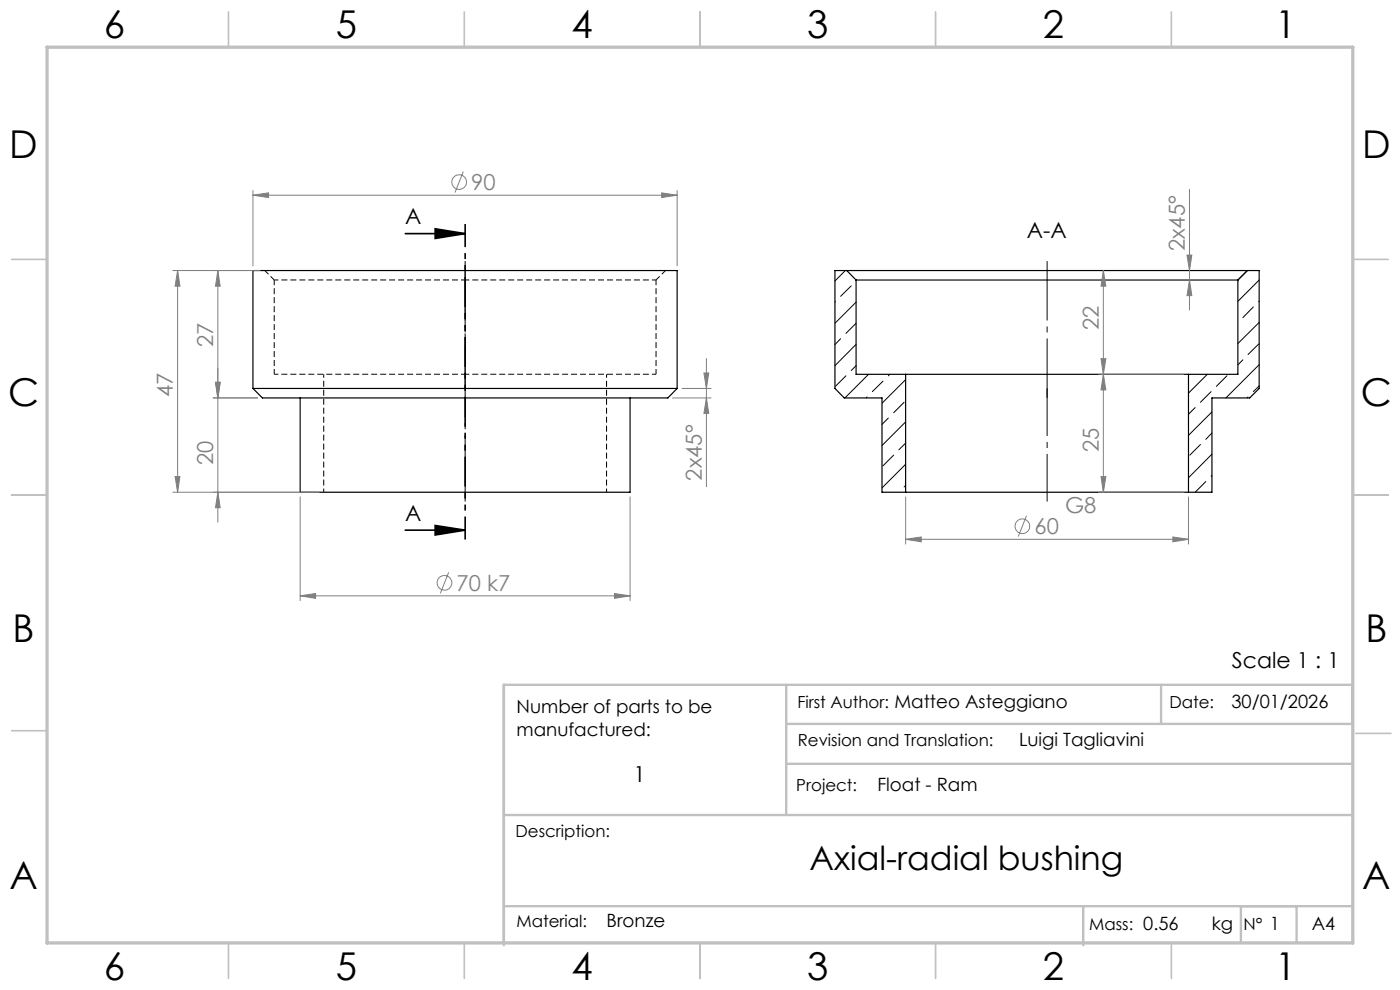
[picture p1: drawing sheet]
<svg xmlns="http://www.w3.org/2000/svg" width="297mm" height="210mm" viewBox="0 0 297 210" stroke-linecap="round" stroke-linejoin="round" font-family="sans-serif">
<path d="M58.2 59.4h40.5M98.7 59.4h40.5M98.7 79.4h-40.5M139.2 79.4h-40.5" fill="none" stroke="#000" stroke-width=".21" stroke-dasharray="1.3 .6" stroke-dashoffset=".4" stroke-linecap="butt"/>
<path d="M56.2 57.4l2 2M58.2 59.4v20M139.2 59.4l2-2M139.2 79.4v-20" fill="none" stroke="#000" stroke-width=".21" stroke-dasharray="1.3 .6" stroke-dashoffset=".2" stroke-linecap="butt"/>
<path d="M68.7 79.4v25M128.7 104.4v-25" fill="none" stroke="#000" stroke-width=".21" stroke-dasharray="1.3 .6" stroke-dashoffset=".5" stroke-linecap="butt"/>
<g fill="none" stroke="#000" stroke-width=".25">
<path d="M179.6 57.4h85M179.6 57.4h-2.5v25l2 2h8v20h5M179.6 57.4l2 2M181.6 59.4h81M181.6 59.4v20h10.5M262.6 59.4v20h-10.5M264.6 57.4h2.5v25l-2 2h-8v20h-5M264.6 57.4l-2 2M192.1 79.4h60M192.1 79.4v25M252.1 79.4v25M53.7 82.4v-25h90v25"/>
<path d="M53.7 82.4h90M53.7 82.4l2 2h86l2-2M63.7 84.4v20h70v-20M192.1 104.4h60"/>
</g>
<g fill="none" stroke="#000" stroke-width=".21">
<path d="M179.3 57.4l-2.2 2.2M264.6 57.4l-2 2M267.1 59.4l-4.5 4.5M177.2 64l-.1 .1M178.3 71.9l-1.2 1.2M179.5 79.7l-2.3 2.2M180.6 60.6l-2.3 2.3M181.6 64.1l-4.5 4.5M181.6 73.1l-4.5 4.5M181.6 68.6l-2.1 2.1M181.6 77.6l-1 1M184.3 79.4l-5.1 5"/>
<path d="M188.7 79.4l-.2 .3M256.1 79.4l-4 4M260.3 79.7l-2.2 2.2M263.7 76.3l-1.1 1.1M265.9 65.1l-2.2 2.3M267 73l-2.2 2.2M267.1 68.4l-4.5 4.5M267.1 77.4l-7 7M267.1 63.9l-.1 .1M183.9 84.2l-.1 .2M187.3 80.8l-2.2 2.3M188.5 88.7l-1.4 1.3"/>
<path d="M189.6 96.5l-2.3 2.3M191.8 85.3l-2.2 2.3M192.1 80.5l-5 5M192.1 89.5l-5 5M192.1 98.5l-5 5M192.1 94l-1.4 1.4M253.5 86.5l-1.4 1.4M254.7 94.3l-2.3 2.2M256.9 83.1l-2.2 2.2M257.1 87.4l-5 4.9M257.1 96.3l-5 5M257.1 91.9l-1.3 1.3"/>
<path d="M264.8 84.2l-.2 .2M267.1 81.9l-1.2 1.2M192.1 103l-.3 .3M255.8 102.2l-2.3 2.2M257.1 100.9l-.2 .1"/>
</g>
<g fill="none" stroke="#808080" stroke-width=".21">
<path d="M98.3 36.4l-1.8 4.4M36.7 57.4h18.5M37.7 57.4l.5 3.3h-1.1zM37.7 57.4v47M46.2 57.4l.5 3.3h-1zM46.2 57.4v53.4M53.7 41.4l3.3-.5v1zM53.7 40.4v16M53.7 41.4h90M140.4 40.9l3.3 .5-3.3 .5zM143.7 40.4v16M234.1 57.4l.5 3.3h-1z"/>
<path d="M234.1 57.4v47M251.8 54.1h1l-.5 3.3zM252.3 59.4l.5 3.3h-1zM252.3 40.2v25.5M149.3 79.1h1.1l-.5 3.3zM149.9 76.1v27.1M233.1 79.4h18M233.6 76.1h1l-.5 3.3zM234.1 79.4l.5 3.3h-1zM45.2 84.4h9.4M45.7 81.1h1l-.5 3.3zM142.7 84.4h8.1"/>
<path d="M144.7 82.4h6.1M149.9 84.4l.5 3.3h-1.1zM36.7 104.4h31M37.1 101.1h1.1l-.5 3.3zM46.2 104.4l.5 3.3h-1zM63.7 105.4v22M133.7 105.4v22M192.1 114.4l3.3-.5v1zM192.1 105.4v10M192.1 114.4h60M217.8 109.4l-1.8 4.4M233.1 104.4h18"/>
<path d="M233.6 101.1h1l-.5 3.3zM248.8 113.9l3.3 .5-3.3 .5zM252.1 105.4v10M63.7 126.4l3.3-.5v1zM63.7 126.4h70M95.2 121.4l-1.8 4.5M130.4 125.9l3.3 .5-3.3 .5z"/>
<circle cx="97.4" cy="38.6" r="1.56"/>
<circle cx="216.9" cy="111.6" r="1.56"/>
<circle cx="94.3" cy="123.6" r="1.55"/>
</g>
<path d="M86 49.6h12.7M92.3 48.5l6.4 1.1-6.4 1zM86 112.5h12.7M92.3 111.5l6.4 1-6.4 1z" fill="none" stroke="#000" stroke-width=".35"/>
<path d="M98.7 106.4v-51" fill="none" stroke="#000" stroke-width=".21" stroke-dasharray="15.2 1.3 1.3 1.3" stroke-dashoffset="1.2" stroke-linecap="butt"/>
<path d="M98.7 82.4v-25" fill="none" stroke="#000" stroke-width=".21" stroke-dasharray="15.2 1.3 1.3 1.3" stroke-dashoffset="4.6" stroke-linecap="butt"/>
<path d="M222.1 84.4v-29" fill="none" stroke="#000" stroke-width=".21" stroke-dasharray="15.2 1.3 1.3 1.3" stroke-dashoffset="2.6" stroke-linecap="butt"/>
<path d="M222.1 106.4v-24" fill="none" stroke="#000" stroke-width=".21" stroke-dasharray="15.2 1.3 1.3 1.3" stroke-dashoffset="5.1" stroke-linecap="butt"/>
<path d="M98.7 47.5v67" fill="none" stroke="#000" stroke-width=".35" stroke-dasharray="6.3 1.3 1.3 1.3 1.3 1.3" stroke-dashoffset="1.5" stroke-linecap="butt"/>
<g fill="none" stroke="#c0c0c0" stroke-width=".35">
<path d="M48.5 2.5v7.5M98.5 2.5v7.5M148.5 2.5v7.5M198.5 2.5v7.5M248.5 2.5v7.5M2.5 55h7.5M287 55h7.5M2.5 105h7.5M287 105h7.5M2.5 155h7.5M287.6 155.6h7.5M48.5 200v7.5"/>
<path d="M98.5 200v7.5M148.5 200v7.5M198.5 200v7.5M248.5 200v7.5"/>
</g>
<path d="M166.8 153.6h120.1v-8.3h-180v55.2M166.8 145.3v27.6M246.3 145.3v8.3M106.9 172.9h180M166.8 162h120.1M106.9 192.2h180M229.8 192.2v8.3M263.2 192.2v7.7M275.1 192.2v7.7" fill="none" stroke="#c0c0c0" stroke-width=".5"/>
<path d="M10 10h277v190h-277z" fill="none" stroke="#c0c0c0" stroke-width=".7"/>
<path d="M92.3 48.5l6.4 1.1-6.4 1zM92.3 111.5l6.4 1-6.4 1z" fill="#000"/>
<g fill="#808080">
<path d="M130.4 125.9l3.3 .5-3.3 .5zM63.7 126.4l3.3-.5v1z"/>
<path d="M53.7 41.4l3.3-.5v1zM140.4 40.9l3.3 .5-3.3 .5zM192.1 114.4l3.3-.5v1zM248.8 113.9l3.3 .5-3.3 .5z"/>
<path d="M46.2 104.4l.5 3.3h-1zM45.7 81.1h1l-.5 3.3zM149.9 84.4l.5 3.3h-1.1zM149.3 79.1h1.1l-.5 3.3zM233.6 76.1h1l-.5 3.3zM234.1 57.4l.5 3.3h-1zM252.3 59.4l.5 3.3h-1zM251.8 54.1h1l-.5 3.3z"/>
<path d="M37.7 57.4l.5 3.3h-1.1zM37.1 101.1h1.1l-.5 3.3zM46.2 57.4l.5 3.3h-1zM45.7 81.1h1l-.5 3.3zM234.1 79.4l.5 3.3h-1zM233.6 101.1h1l-.5 3.3z"/>
</g>
<g font-size="8.1">
<text x="22" y="8">6</text>
<text x="71.2" y="8">5</text>
<text x="121.2" y="8">4</text>
<text x="171.2" y="8">3</text>
<text x="221.2" y="8">2</text>
<text x="270.5" y="8">1</text>
<text x="2" y="33.6">D</text>
<text x="289" y="33.6">D</text>
<text x="1.7" y="86.1">C</text>
<text x="288.7" y="86.1">C</text>
<text x="2.7" y="136.1">B</text>
<text x="289.7" y="136.1">B</text>
<text x="2" y="188.6">A</text>
<text x="289" y="188.6">A</text>
<text x="22" y="208">6</text>
<text x="71.2" y="208">5</text>
<text x="121.2" y="208">4</text>
<text x="171.2" y="208">3</text>
<text x="221.2" y="208">2</text>
<text x="270.5" y="208">1</text>
</g>
<text font-size="7.1" x="171.7" y="184.5">Axial-radial bushing</text>
<g font-size="4.7" fill="#808080">
<text x="100" y="40.3">90</text>
<text x="251.3" y="53.3" transform="rotate(-90 251.3 53.3)">2x45°</text>
<text x="233.1" y="70" transform="rotate(-90 233.1 70)">22</text>
<text x="45.2" y="73.6" transform="rotate(-90 45.2 73.6)">27</text>
<text x="36.7" y="84.3" transform="rotate(-90 36.7 84.3)">47</text>
<text x="233.1" y="95.9" transform="rotate(-90 233.1 95.9)">25</text>
<text x="45.2" y="98.6" transform="rotate(-90 45.2 98.6)">20</text>
<text x="148.9" y="101.9" transform="rotate(-90 148.9 101.9)">2x45°</text>
<text x="219.5" y="113.3">60</text>
<text x="225.9" y="108.8">G8</text>
<text x="96.9" y="125.3">70 k7</text>
</g>
<g font-size="4.7">
<text x="86" y="47.5">A</text>
<text x="217.8" y="50.4">A-A</text>
<text x="86" y="110.4">A</text>
<text x="261.3" y="141.6">Scale 1 : 1</text>
<text x="134.4" y="165.9">1</text>
</g>
<g font-size="3.9">
<text x="109.6" y="151.2">Number of parts to be</text>
<text x="261.2" y="150.2">30/01/2026</text>
<text x="109.6" y="156.1">manufactured:</text>
<text x="216.2" y="158.3">Luigi Tagliavini</text>
<text x="186.1" y="167.8">Float - Ram</text>
<text x="128.7" y="196.7">Bronze</text>
<text x="257.1" y="197.3">kg</text>
<text x="278.3" y="197.4">A4</text>
</g>
<g font-size="3.5">
<text x="169.2" y="150.1">First Author: Matteo Asteggiano</text>
<text x="248.1" y="150.1">Date:</text>
<text x="169.3" y="158.3">Revision and Translation:</text>
<text x="168.9" y="167.8">Project:</text>
<text x="109.4" y="177.5">Description:</text>
<text x="109.6" y="196.7">Material:</text>
<text x="231.1" y="197.3">Mass: 0.56</text>
<text x="263.8" y="197.3">N° 1</text>
</g>
</svg>
